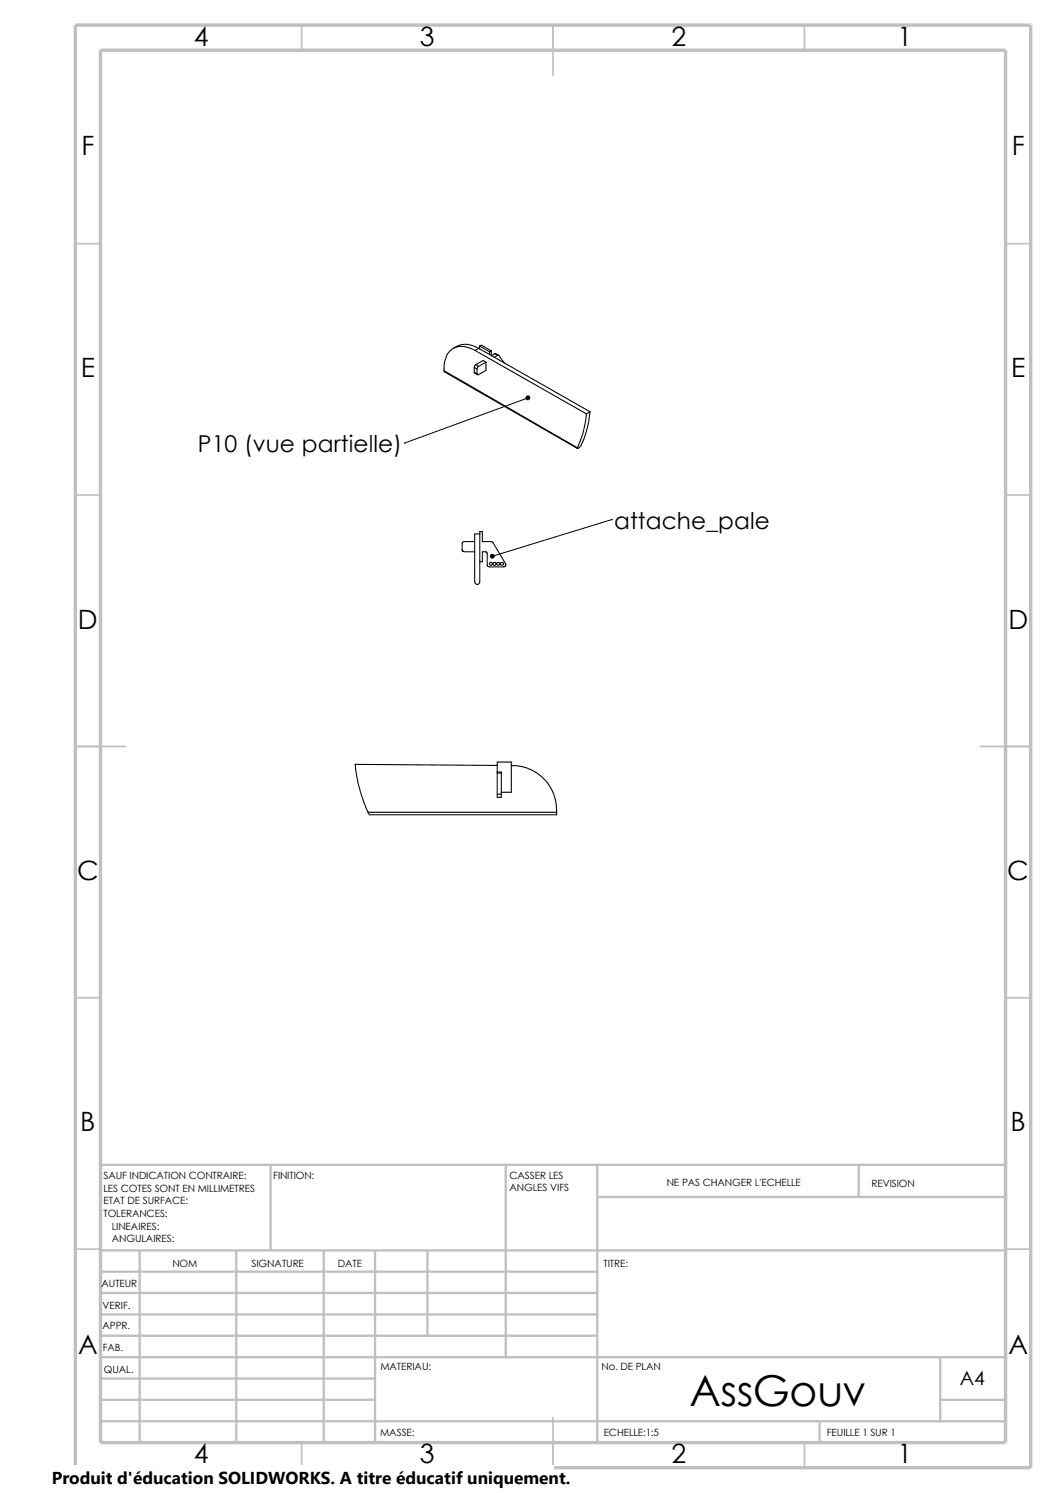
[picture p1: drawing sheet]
<svg xmlns="http://www.w3.org/2000/svg" width="210mm" height="297mm" viewBox="0 0 210 297" stroke-linecap="round" stroke-linejoin="round" font-family="sans-serif">
<g fill="none" stroke="#c0c0c0" stroke-width=".34">
<path d="M60 5v5M110 5v10M160 5v5M15 48.5h5M200 48.5h5M15 98.5h5M200 98.5h5M15 148.5h10M195 148.5h10M15 198.5h5M200 198.5h5M15 248.5h5"/>
<path d="M200 248.5h5M60 287v5M110 282v10M160 287v5"/>
</g>
<g fill="none" stroke="#c0c0c0" stroke-width=".47">
<path d="M53.8 231.7v17.1M100.6 231.7v38.3M118.8 238.1h81.2M118.8 231.7v55.3M170.8 231.7v6.4M200 231.7h-180v55.3M20 253h98.8M20 257.2h98.8M20 248.8h180M27.8 248.8v38.2M47 248.8v38.2M64.4 248.8v38.2"/>
<path d="M74.6 248.8v38.2M85 248.8v16.9M20 261.5h98.8M20 265.7h98.8M20 270h180M20 278.5h54.6M20 274.2h54.6M187 270v12.7M187 278.5h13M20 282.7h180M163 282.7v4.3"/>
</g>
<path d="M15 5h190v287h-190zM20 10h180v277h-180z" fill="none" stroke="#c0c0c0" stroke-width=".68" stroke-linecap="butt"/>
<g fill="none" stroke="#000" stroke-width=".21">
<path d="M88.3 73.7l.1 .3 26.4 15.2M88.3 73.7l26.5 15.4M94.3 74l.1 .2 .6 .3M94.3 73.1l.6 .3M94.3 74l.6 .4M94.3 73.1v.9M94.5 69.7a4 4 0 0 0-5 .2 5.6 5.6 0 0 0-1.2 3.8M94.5 69.7l22.1 12.6M94.6 72.6l.6 .3M94.6 72.6l-.3 .5M94.9 73.4v1M95.2 72.9l-.3 .5"/>
<path d="M95.2 69.3l-.7 .4M95.2 69.3l22.1 12.6M95.2 69.3a4.4 4.4 0 0 0-5.1 0M95.4 68.8l2 1.2M95.4 68.8l.4-.1 1.9 1.1M95.4 68.8v.6M96.6 72.1v1.6l-1.4 .8h-.2l-.1-.1M96.6 72.1l-1.4 .8M96.6 72.1l-.5-.4-1.5 .9M97.4 70v.6M97.7 69.8l-.3 .2M97.7 69.8v.9"/>
<path d="M98.4 70.4l-.7 .4M98.4 70.4l.6 .3M98.4 70.4l.8 .3M99 70.7l-.7 .4M99 70.7h.2l1.1 1.6M116.6 82.3a19.8 19.8 0 0 1-1.8 6.8M117.3 81.9l-.7 .4M117.3 81.9a15.2 15.2 0 0 1-2.1 7.1l-.3 .2-.1-.1M92.3 109.8h2.1M94.4 106.2h1v9.5a.51 .51 0 0 1-.5 .5 .51 .51 0 0 1-.5-.5zM94.4 107.7l-2.3 .1-.2 .3v1.4l.4 .2M95.4 106.2v-.5h.5v2h1.8l.3 .3 2.6 4.1v.3a.32 .32 0 0 1-.4 .3h-2.9a.32 .32 0 0 1-.4-.3v-2.2l-.2-.4h-.8v2h-.5"/>
<path d="M70.6 152.1l.1 .5a29.9 29.9 0 0 0 2.5 9M70.7 152.1l28.2 .2M98.9 153.6h.8v.2M98.9 158h.8M98.9 153.8h.8M98.9 153.6v-2h2.8v6h-2M98.9 153.8v4.2M98.9 153.6v.2M99.7 158v.6h-.8v-.6M99.7 153.8v4.2M101.7 152.3l2.3 .2 1.8 .7 1.7 1.1 1.1 1.1 .7 1 .9 1.8 .4 1.4 .1 2M73.2 161.6l.2 .5h37.3v-.5"/>
<path d="M73.2 161.6h37.5"/>
<circle cx="97.6" cy="112.2" r=".29"/>
<circle cx="98.4" cy="112.2" r=".3"/>
<circle cx="99.1" cy="112.2" r=".29"/>
<circle cx="99.8" cy="112.2" r=".29"/>
</g>
<path d="M105 79.2l-24.5 8.9M80.5 88.1h.1M121.6 103.4h.1M121.6 103.4l-23.7 7.3" fill="none" stroke="#000" stroke-width=".2"/>
<g fill="#000" stroke="#000" stroke-width=".2">
<path d="M104.7 78.9l.5-.1 .1 .1v.1l-.3 .2 .3-.2a.38 .38 0 0 1-.4 .5 .38 .38 0 0 1-.2-.6z" fill-rule="evenodd"/>
<path d="M97.7 110.4a.39 .39 0 0 1 .5 .1 .39 .39 0 0 1-.1 .5 .39 .39 0 0 1-.6-.3h.4h-.4z" fill-rule="evenodd"/>
</g>
<path d="M10.3 291.5h99.8v5.5h-99.8z" fill="#fff"/>
<text font-size="8.5" x="137.1" y="279.7">AssGouv</text>
<g font-size="5.3">
<text x="38.5" y="9.1">4</text>
<text x="83.5" y="9.1">3</text>
<text x="133.5" y="9.1">2</text>
<text x="178.5" y="9.1">1</text>
<text x="16.2" y="30.8">F</text>
<text x="201.2" y="30.8">F</text>
<text x="16" y="75.1">E</text>
<text x="201.1" y="75.1">E</text>
<text x="15.5" y="125.1">D</text>
<text x="200.6" y="125.1">D</text>
<text x="15.3" y="175.1">C</text>
<text x="200.3" y="175.1">C</text>
<text x="16" y="225.1">B</text>
<text x="201" y="225.1">B</text>
<text x="15.5" y="269.3">A</text>
<text x="200.5" y="269.3">A</text>
<text x="38.5" y="291.1">4</text>
<text x="83.5" y="291.1">3</text>
<text x="133.5" y="291.1">2</text>
<text x="178.5" y="291.1">1</text>
</g>
<g font-size="4.6">
<text x="39.3" y="90">P10 (vue partielle)</text>
<text x="122.1" y="105.2">attache_pale</text>
</g>
<text font-size="3.9" x="190.9" y="275.5">A4</text>
<text font-size="3.4" x="10.3" y="295.2">Produit d'éducation SOLIDWORKS. A titre éducatif uniquement.</text>
<g font-size="2">
<text x="20.6" y="234.6">SAUF INDICATION CONTRAIRE:</text>
<text x="20.6" y="237.1">LES COTES SONT EN MILLIMETRES</text>
<text x="20.6" y="239.6">ETAT DE SURFACE:</text>
<text x="54.4" y="234.6">FINITION:</text>
<text x="101.3" y="237">ANGLES VIFS</text>
<text x="101.3" y="234.5">CASSER LES</text>
<text x="132.6" y="236">NE PAS CHANGER L'ECHELLE</text>
<text x="173.3" y="236.2">REVISION</text>
<text x="20.6" y="242.1">TOLERANCES:</text>
<text x="22.2" y="244.6">LINEAIRES:</text>
<text x="22.2" y="247.1">ANGULAIRES:</text>
<text x="50" y="252">SIGNATURE</text>
<text x="67.2" y="252">DATE</text>
<text x="120" y="252">TITRE:</text>
<text x="20.2" y="256.1">AUTEUR</text>
<text x="34.3" y="252.1">NOM</text>
<text x="20.4" y="260.4">VERIF.</text>
<text x="20.4" y="264.5">APPR.</text>
<text x="20.4" y="268.8">FAB.</text>
<text x="20.7" y="273.2">QUAL.</text>
<text x="75.6" y="272.5">MATERIAU:</text>
<text x="119.6" y="272.5">No. DE PLAN</text>
<text x="75.6" y="285.6">MASSE:</text>
<text x="120.1" y="285.6">ECHELLE:1:5</text>
<text x="164.5" y="285.6">FEUILLE 1 SUR 1</text>
</g>
</svg>
